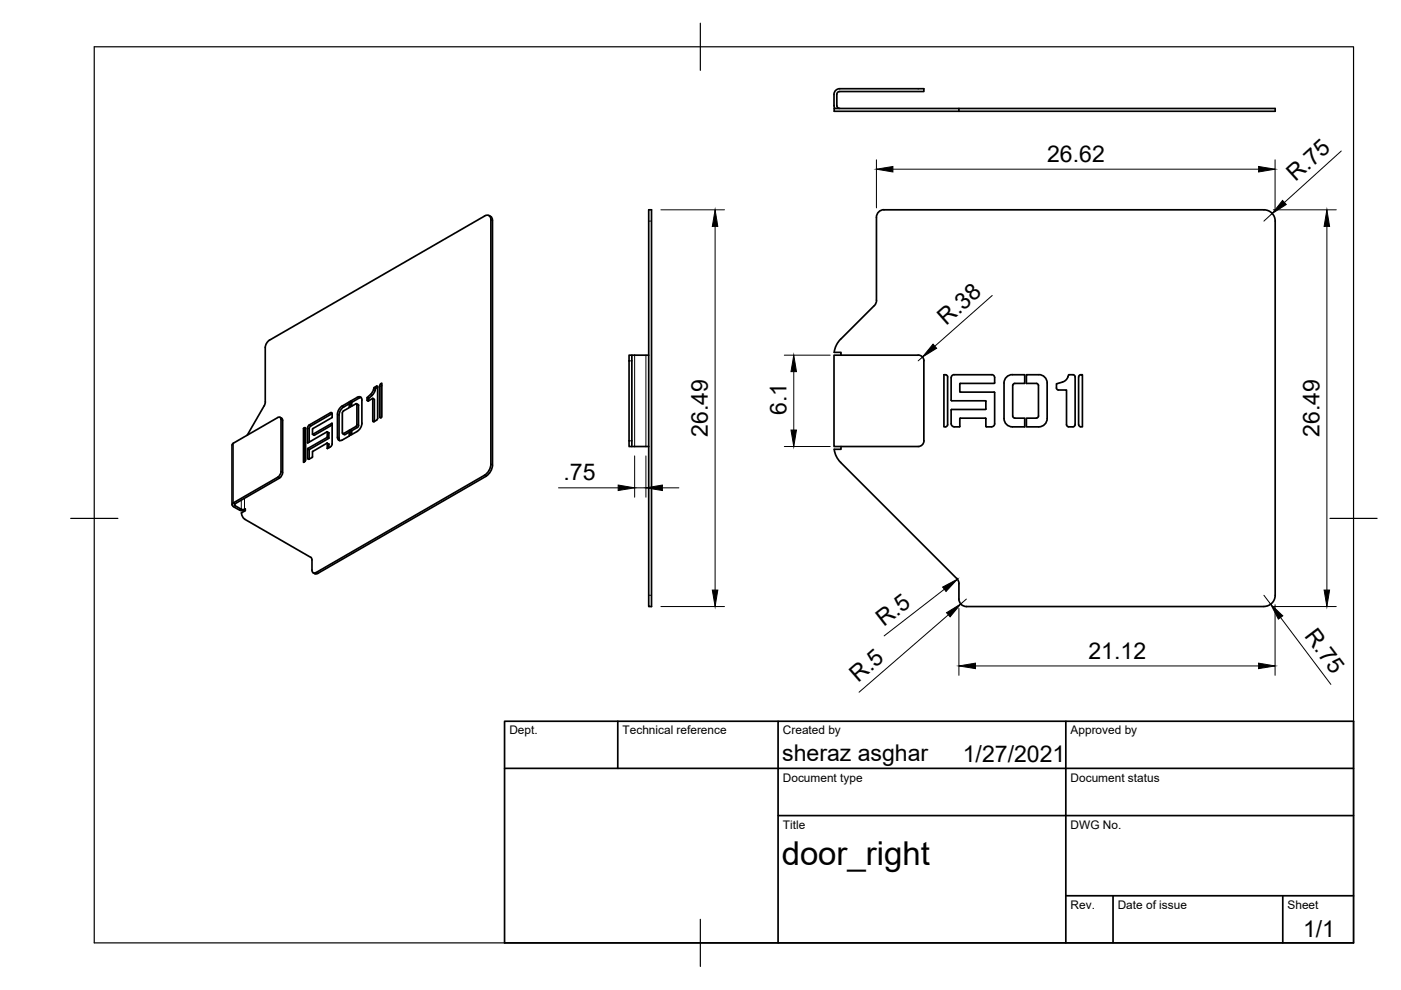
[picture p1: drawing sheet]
<svg xmlns="http://www.w3.org/2000/svg" width="297mm" height="210mm" viewBox="0 0 297 210" stroke-linecap="round" stroke-linejoin="round" font-family="sans-serif">
<!-- layer: Visible -->
<g fill="none" stroke="#000" stroke-width=".36">
<path d="M178 18.8h17.9v.6h-17.9M178 18.8a1.2 1.2 0 0 0-1.2 1.2M178 19.4a.6 .6 0 0 0-.6 .6M176.8 20v2.4l.2 .6M176.9 23h93.5v.6h-93.5zM177.4 20v2.4a.6 .6 0 0 0 .6 .6M203.3 23v.6M103.7 45.7l.3 .2M104 45.9l.3 .3 .1 .6M104.4 46.8v51.8M137.5 44.5h.6v84.1h-.6zM134 75.3v19.4h-.6v-19.4h4.1"/>
<path d="M176.9 74.7l.2-1 .8-1.4 7.5-7.5 .3-.5 .1-18.2a1.57 1.57 0 0 1 1.6-1.6h80.6a2.38 2.38 0 0 1 2.4 2.4v79.3a2.41 2.41 0 0 1-2.4 2.4h-63.1a1.6 1.6 0 0 1-1.6-1.6v-3.2l-.2-.9-25.2-25.3-.8-1.3-.2-1h1.4v-.6M176.9 74.7h1.4v.6M194.7 75.3h-17.9v19.4h17.9a1.22 1.22 0 0 0 1.2-1.2M194.7 75.3a1.22 1.22 0 0 1 1.2 1.2M195.9 76.5v17M200.1 79.5h.6l.2 .4v10.2l-.4 .4h-.4zM202.3 79.5l8-.1a.62 .62 0 0 1 .6 .7M202.3 79.4a.62 .62 0 0 0-.6 .7M226.4 79.9l.2-.4h1.1l.2 .4v10.1v.3l-.4 .2-1.2-.1-.2-.3v-7.4h-1.7l-.2-.1-.2-.3v-.9l1.3-.4M226.4 79.9a1.68 1.68 0 0 1-1.1 1.1M228.7 79.9v10.2M228.7 79.9l.2-.4h.6v11l-.6-.1-.2-.4"/>
<path d="M49.5 94l-.3 .3v12.7M56.2 85.2v-11.5l.2-.7 .5-.7 45.8-26.5 .5-.2 .6 .2 .3 .8v51.8l-.2 .9-.5 .9-.7 .6-36 20.7-.5-.3-.2-2.9-14.1-8.2a1.74 1.74 0 0 1-.7-1.4l.8-.4v-.4l-.8 .1-1.4-.8-.1-.1 .1-.3 9.4-5.4M56.3 85.2l-.3 .9-3.6 6.2M59.4 88.5l.4 .3 .1 .3M59.6 100a1.49 1.49 0 0 1-.7 1.2l-9.4 5.4M59.6 88.9l-.2-.4h-.5l-9.4 5.5M59.6 88.9v11.1M59.9 89.1v11.1M64.3 90.8l.4-.1 .1 .1v6.7M64.7 97.8v-6.8l-.4-.2v7.2l.2-.1M64.8 90.9l-.1 .1M64.8 97.5l-.3 .4"/>
<path d="M65.2 93.8l.1 .1M65.2 90.7v3.2M65.3 93.9l4.1-2.3-.1 1.2-4.1 2.3v2l.1 .2h.3M65.6 97.3h.1M66.2 97l-.6 .3M66.3 92l4.1-2.3v4.4l-.2 .5-.8 .4M66.3 95.7l-.1 1.3M66.3 90.9v.1M69.4 91.6l.3 .2M69.4 94l.3 .2v.7M69.4 94v1.1M69.4 94l-3.1 1.7"/>
<path d="M69.7 93l-4.1 2.3v2M69.7 94.2h.1M69.7 91.8v1.1M69.7 92.9h.1M70.4 88.6l-4.1 2.3M70.4 90.1l-3.8 2.2-.3-.2v-1.1M70.4 87.7v.8M70.4 87.7v-.2h-.3l-4.5 2.6-.4 .6M70.4 87.7l-4.7 2.8-.1 .4v2.8M72.6 87.6v4.2M72.6 91.8l.2 .1M72.6 87.5l.2-.4 1.2-.7v-1.2a3.6 3.6 0 0 0-2.3 1.8l-.1 .8-.1 4.9a.62 .62 0 0 0 .3 .7 .62 .62 0 0 0 .8-.1"/>
<path d="M72.7 92l.3 .2M72.8 91.9l1.2-.7v1.2l-1.5 .9M74 91.6l-1 .5M74 85.6a2.75 2.75 0 0 0-2.1 2.4v4.9l.1 .5M74.2 91.1v1.2l1.5-.8M74.2 85.1v1.2l1.2-.7M75.4 85.6l.3 .2v4.4l-1.5 .9 .4 .2v.8M75.6 85.6l.3 .2M75.7 84.3l-1.5 .8 .4 .2v.8M75.7 84.2a.6 .6 0 0 1 .8 0 .6 .6 0 0 1 .2 .6v5.3l-.4 .8-.6 .6M76 85.8v.1M76 86v4.4l-1.4 .9"/>
<path d="M76.6 84.3l-.5 .1-1.5 .9M77.8 84.3v.6M77.8 84.9l.3 .1 .9-.6 .4 .3v4.7M78.9 83.8l-.7 .7M79.3 82.2l-.5 1.2-1 .9 .4 .2v.5M80.1 82v6.7l-.3 .4-.7 .3-.1-5M80.1 82.1l-.5 .3M80.1 82l-.3-.1-.5 .3 .3 .2-.1 .4-.6 1M80.8 81.4l.1-.2v7.2l-.1 .2M80.8 81.3l-.3 .5v6.6l.3 .2M81 81.7l-.2 6.8M104.4 98.6l-.4 1.3-.9 1.1-35.7 20.6a.77 .77 0 0 1-1-.2"/>
<path d="M134 94.7h3.5M201.7 80.1v4.8M201.7 86.9v3M201.7 84.9l.1 .1M201.7 89.9a.62 .62 0 0 0 .6 .6M201.8 85l7.2 .1M201.8 86.8l-.1 .1M203.5 81.4v1.6M203.5 88.8v1.6M203.5 88.8h5.5M203.5 83l.1 .1 7.3 .1v6.7a.62 .62 0 0 1-.6 .6h-1.2M203.5 90.4l-1.2 .1"/>
<path d="M209 85.1v1.6M209 88.8v1.6M209 86.7l-7.2 .1M209 90.4l.1 .1M210.8 81.3l-7.3 .1M210.9 80.1l-.1 1.2M215.1 88.6h-.2l-.2-.4v-6.5l.1-.2 .3-.2h2.2v-1.8l-2.7-.1a1.77 1.77 0 0 0-1.7 1.8v7.5a1.77 1.77 0 0 0 1.7 1.8h2.7v-1.8h-2.2M219.7 81.3h-2.1v-1.8l2.6-.1a1.77 1.77 0 0 1 1.8 1.8v7.5a1.77 1.77 0 0 1-1.8 1.8h-2.6v-1.8h2.1M219.7 81.3l.3 .1 .2 .3v6.5l-.2 .4h-.3M49.5 107.4l1.6 .9 .9-.1M49.5 106.6l-.3 .4 .3 .4M59.9 100.2a1.49 1.49 0 0 1-.7 1.2"/>
</g>
<!-- layer: Visible Narrow -->
<g fill="none" stroke="#000" stroke-width=".21">
<path d="M104.1 46.6l.3 .2M137.5 46.9h.6M133.4 76.5h.6M134.6 75.3v19.4M136.9 75.3v19.4M49.5 94v12.6l.3 .2v.4l-.3 .2M59.6 88.9l.3 .2M64.5 90.7l.3 .2M65.2 93.9h.1M65.2 95.2l.4 .2M65.2 97.1l.4 .2M65.2 90.7l.4 .2"/>
<path d="M65.3 95.1l.3 .2M65.6 90.1l.3 .2M66.3 92.1l.4 .2M69.3 92.8l.4 .2M69.4 91.6l.3 .2M69.4 92.7l.3 .2M69.4 94l.3 .2M69.4 95.1h.1M70.1 87.5l.3 .2M70.4 89.8h.1M71.5 87.8l.4 .2M71.5 92.7l.4 .2"/>
<path d="M72.5 86.1l.4 .2M72.8 91.9l.4 .2M75.4 90.4l.4 .2M75.7 85.8l.3 .2M75.7 90l.3 .2M75.7 84.3l.4 .1M77.8 84.9l.3 .1M78.6 83.6l.3 .2M79 89.3l.3 .1M79.2 82.6l.3 .2M79.8 81.9l.3 .1M80.5 81.8l.3 .2"/>
<path d="M80.5 88.4l.3 .2M80.8 81.4l.1 .1M104.1 98.4l.3 .2M133.4 93.5h.6M51.2 106v2l-.4 .2M51.8 105.7v2.3l.2 .1M58.9 101.2l.3 .2M59.6 100l.3 .2M102.7 100.8l.4 .2M67 121.4l.4 .2M137.5 126.2h.6"/>
</g>
<!-- layer: Border -->
<path d="M20 9.9h267v190h-267zM148.5 4.9v10M15 109.9h10M282 109.9h10M148.5 194.9v10" fill="none" stroke="#000" stroke-width=".25"/>
<!-- layer: TitleBlock -->
<path d="M107 152.9h180v47h-180zM131 152.9v10M165 152.9v47M226 152.9v47M107 162.9h180M165 172.9h122M226 189.9h61M236 189.9v10M272 189.9v10" fill="none" stroke="#000" stroke-width=".36"/>
<!-- layer: Dimensions -->
<g fill="none" stroke="#000" stroke-width=".21">
<path d="M185.8 33.9v10.2M189.3 35.9h77.5M270.3 33.9v11M284.4 32l-12.1 10.9M140.1 44.5h13.5M151.6 48v77.1M269.7 45.3l-1.7 1.6M270 44.5h13.3M281.3 48v77.1M166.3 75.3h9.7M168.3 78.8v12.4M195.6 75.7l-.9 .8"/>
<path d="M210.4 62.6l-12.2 10.8M134.6 96.7v8.7M136.9 96.7v8.7M166.3 94.7h9.7M118.4 103.4h12.7M134.6 103.4h2.3M140.4 103.4h3.5M140.1 128.6h13.5M200.2 124.9l-12.7 9.9M201.1 130.4l-19 16.4M203.3 129v14.2M204.9 127l-1.2 1.1"/>
<path d="M268 126.2l1.4 1.9M270 128.6h13.3M270.3 128.2v15M271.5 130.9l10.7 14.2M206.8 141.2h60"/>
</g>
<g fill="#000" stroke="#000" stroke-width=".21">
<path d="M185.8 35.9l3.5-.6v1.2zM266.8 35.3l3.5 .6-3.5 .6zM151.6 44.5l.6 3.5h-1.2zM271.9 42.5l.8 .9-3 1.9zM281.3 44.5l.6 3.5h-1.2zM168.3 75.3l.6 3.5h-1.2zM197.8 73l.8 .8-3 1.9zM167.7 91.2h1.2l-.6 3.5zM131.1 102.8l3.5 .6-3.5 .6zM136.9 103.4l3.5-.6v1.2zM151 125.1h1.2l-.6 3.5zM199.9 124.5l3.1-1.7-2.4 2.6z"/>
<path d="M200.7 129.9l3-1.8-2.3 2.7zM269.4 128.1l2.6 2.5-1 .7zM280.7 125.1h1.2l-.6 3.5zM203.3 141.2l3.5-.6v1.2zM266.8 140.6l3.5 .6-3.5 .6z"/>
</g>
<text font-size="7" x="165.7" y="183.4">door_right</text>
<g font-size="4.9">
<text x="222" y="34.3">26.62</text>
<text x="274.7" y="38.7" transform="rotate(-42 274.7 38.7)">R.75</text>
<text x="200.6" y="69.2" transform="rotate(-41 200.6 69.2)">R.38</text>
<text x="166.7" y="88" transform="rotate(-90 166.7 88)">6.1</text>
<text x="150.1" y="92.6" transform="rotate(-90 150.1 92.6)">26.49</text>
<text x="279.8" y="92.6" transform="rotate(-90 279.8 92.6)">26.49</text>
<text x="119.5" y="101.9">.75</text>
<text x="187.4" y="132.9" transform="rotate(-38 187.4 132.9)">R.5</text>
<text x="276.4" y="134.9" transform="rotate(53 276.4 134.9)">R.75</text>
<text x="230.8" y="139.7">21.12</text>
<text x="182" y="144.9" transform="rotate(-41 182 144.9)">R.5</text>
<text x="165.8" y="161.4">sheraz asghar</text>
<text x="204.1" y="161.5">1/27/2021</text>
<text x="276.3" y="198.6">1/1</text>
</g>
<g font-size="2.5">
<text x="108" y="155.7">Dept.</text>
<text x="132" y="155.7">Technical reference</text>
<text x="166" y="155.7">Created by</text>
<text x="227" y="155.7">Approved by</text>
<text x="166" y="165.7">Document type</text>
<text x="227" y="165.7">Document status</text>
<text x="166" y="175.7">Title</text>
<text x="227" y="175.7">DWG No.</text>
<text x="227" y="192.7">Rev.</text>
<text x="237" y="192.7">Date of issue</text>
<text x="273" y="192.7">Sheet</text>
</g>
</svg>
